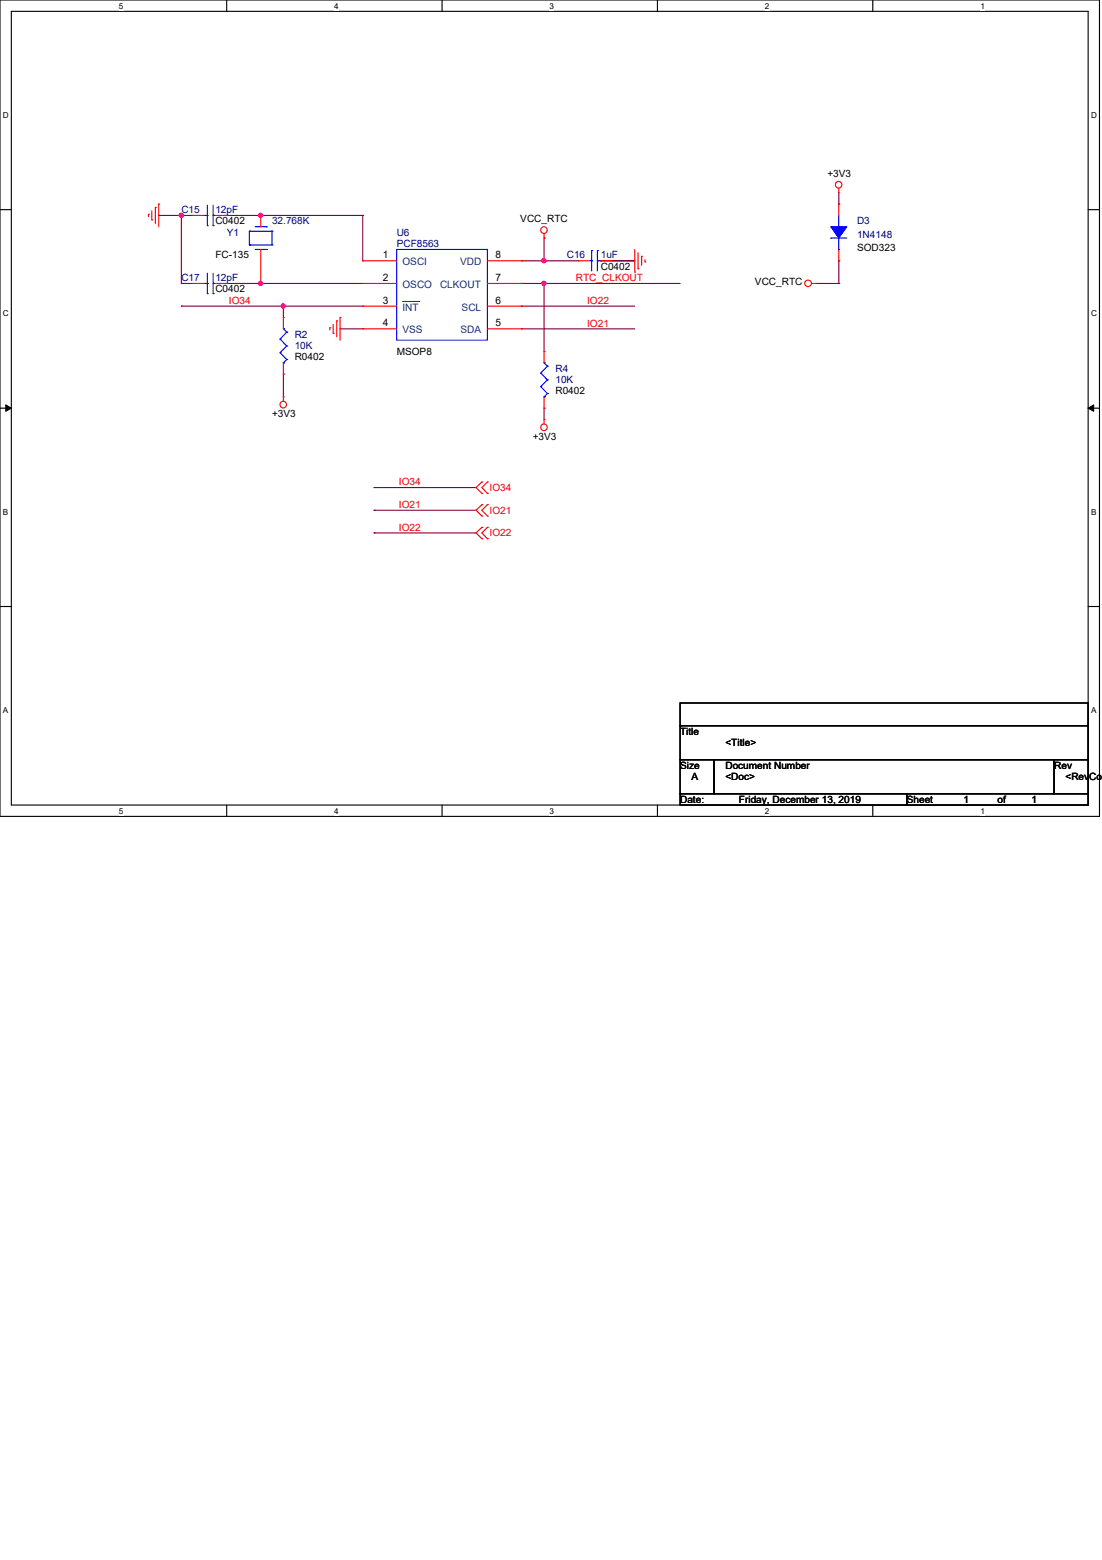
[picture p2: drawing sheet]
<svg xmlns="http://www.w3.org/2000/svg" width="210mm" height="297mm" viewBox="0 0 210 297" stroke-linecap="round" stroke-linejoin="round" font-family="sans-serif">
<path d="M0 0h209.4v155.4h-209.4zM2.2 2.2h205.1v151.1h-205.1z" fill="none" stroke="#000" stroke-width=".21"/>
<g fill="#fff">
<path d="M22.6 .3h.9v1.7h-.9z"/>
<path d="M22.6 153.5h.9v1.8h-.9z"/>
</g>
<path d="M43.2 0v2.2M43.2 153.3v2.1" fill="none" stroke="#000" stroke-width=".21"/>
<g fill="#fff">
<path d="M63.7 .3h.8v1.7h-.8z"/>
<path d="M63.7 153.5h.8v1.8h-.8z"/>
</g>
<path d="M84.2 0v2.2M84.2 153.3v2.1" fill="none" stroke="#000" stroke-width=".21"/>
<g fill="#fff">
<path d="M104.7 .3h.8v1.7h-.8z"/>
<path d="M104.7 153.5h.8v1.8h-.8z"/>
</g>
<path d="M125.2 0v2.2M125.2 153.3v2.1" fill="none" stroke="#000" stroke-width=".21"/>
<g fill="#fff">
<path d="M145.7 .3h.9v1.7h-.9z"/>
<path d="M145.7 153.5h.9v1.8h-.9z"/>
</g>
<path d="M166.2 0v2.2M166.2 153.3v2.1" fill="none" stroke="#000" stroke-width=".21"/>
<g fill="#fff">
<path d="M186.7 .3h.9v1.7h-.9z"/>
<path d="M186.7 153.5h.9v1.8h-.9z"/>
<path d="M.6 21h1.1v1.8h-1.1z"/>
<path d="M207.8 21h1.1v1.8h-1.1z"/>
<path d="M.6 58.8h1.1v1.7h-1.1z"/>
<path d="M207.8 58.8h1.1v1.7h-1.1z"/>
</g>
<path d="M0 39.9h2.2M207.3 39.9h2.1" fill="none" stroke="#000" stroke-width=".21"/>
<g fill="#fff">
<path d="M.6 96.6h1v1.7h-1z"/>
<path d="M207.8 96.6h1v1.7h-1z"/>
</g>
<path d="M0 77.7h2.2M207.3 77.7h2.1" fill="none" stroke="#000" stroke-width=".21"/>
<path d="M1.1 77.1l1.1 .6-1.1 .6zM207.3 77.7l1-.6v1.2z" fill="#000"/>
<path d="M1.1 77.1l1.1 .6-1.1 .6zM207.3 77.7l1-.6v1.2z" fill="none" stroke="#000" stroke-width=".19"/>
<g fill="#fff">
<path d="M.6 134.4h.9v1.7h-.9z"/>
<path d="M207.8 134.4h1v1.7h-1z"/>
</g>
<path d="M114.4 49.7h.1M114.4 49.7h6.5M0 115.5h2.2M207.3 115.5h2.1" fill="none" stroke="#000" stroke-width=".21"/>
<path d="M49.7 41h.1M49.7 41h19.4M69.1 41h.1M69.1 41v8.7" fill="none" stroke="#7f003f" stroke-width=".21"/>
<circle cx="49.6" cy="41" r=".4" fill="#f0f"/>
<circle cx="49.6" cy="41" r=".4" fill="none" stroke="#f0f" stroke-width=".21"/>
<path d="M49.7 54h.1M49.7 54h19.4" fill="none" stroke="#7f003f" stroke-width=".21"/>
<circle cx="49.6" cy="53.9" r=".4" fill="#f0f"/>
<circle cx="49.6" cy="53.9" r=".4" fill="none" stroke="#f0f" stroke-width=".21"/>
<path d="M30.2 41h.1M30.2 41h6.5M34.5 41h.1M103.6 49.7h.1M103.6 45.3h.1M103.6 49.7h6.5M103.6 45.3v4.4M116.6 49.7h.1M116.6 49.7h4.3" fill="none" stroke="#7f003f" stroke-width=".21"/>
<circle cx="103.6" cy="49.6" r=".4" fill="#f0f"/>
<circle cx="103.6" cy="49.6" r=".4" fill="none" stroke="#f0f" stroke-width=".21"/>
<path d="M99.3 49.7h.1M99.3 49.7h4.3M103.6 54h.1M103.6 54v12.9" fill="none" stroke="#7f003f" stroke-width=".21"/>
<circle cx="103.6" cy="53.9" r=".4" fill="#f0f"/>
<circle cx="103.6" cy="53.9" r=".4" fill="none" stroke="#f0f" stroke-width=".21"/>
<path d="M43.2 41h.1M43.2 41h6.5M54 58.3h.1M54 58.3h15.1M99.3 54h.1M99.3 54h4.3M103.6 77.7h.1M103.6 77.7v2.2" fill="none" stroke="#7f003f" stroke-width=".21"/>
<circle cx="54" cy="58.3" r=".4" fill="#f0f"/>
<circle cx="54" cy="58.3" r=".4" fill="none" stroke="#f0f" stroke-width=".21"/>
<path d="M34.5 58.3h.1M34.5 54h.1M34.5 41h.1M34.5 58.3h19.5M34.5 54h2.2M34.5 41v13M54 58.3h.1M54 58.3v2.2M54 71.2h.1M54 71.2v4.4M64.8 62.6h.1M64.8 62.6h4.3" fill="none" stroke="#7f003f" stroke-width=".21"/>
<circle cx="34.5" cy="41" r=".4" fill="#f0f"/>
<circle cx="34.5" cy="41" r=".4" fill="none" stroke="#f0f" stroke-width=".21"/>
<g fill="none" stroke="#7f003f" stroke-width=".21">
<path d="M159.8 38.9h.1M159.8 36.7v2.2M43.2 54h.1M43.2 54h6.5M99.3 58.3h.1M99.3 58.3h21.6M103.6 54h.1M103.6 54h25.9M155.4 54h4.4M159.8 54h.1M159.8 49.7h.1M159.8 49.7v4.3"/>
<path d="M99.3 62.6h.1M99.3 62.6h21.6M71.2 92.8h.1M71.2 97.2h.1M71.2 92.8h19.5M71.2 97.2h19.5M71.2 101.5h.1M71.2 101.5h19.5"/>
</g>
<g fill="none" stroke="#f00" stroke-width=".21">
<path d="M29.6 39.5h.1M29.6 39.5v3M30.2 38.9h.1M30.2 38.9v4.3M159.8 36.7h.1M159.8 35.9v.8M28.3 40.8h.1M28.3 40.8v.4M28.9 41.9h.1M28.9 40.2v1.7M36.7 41h.1M36.7 41h2.2"/>
<path d="M41 41h2.2M43.2 41h.1M49.7 41h.1M49.7 54h.1M49.7 41v2.2M49.7 47.5v6.5M69.1 49.7h.1M69.1 54h.1M69.1 58.3h.1M69.1 54h6.5M69.1 49.7h6.5M69.1 58.3h6.5"/>
<path d="M92.8 54h6.5M92.8 49.7h6.5M92.8 58.3h6.5M99.3 58.3h.1M99.3 54h.1M99.3 49.7h.1M103.6 45.3h.1M103.6 44.5v.8M110.1 49.7h.1M110.1 49.7h2.2M114.4 49.7h2.2M116.6 49.7h.1"/>
<path d="M120.9 51.8h.1M120.9 47.5v4.3M121.5 51.2h.1M121.5 48.1v3.1M122.2 48.8h.1M122.2 48.8v1.7M122.9 49.9h.1M122.9 49.4v.5M154.6 54h.8M155.4 54h.1M54 75.6h.1M54 60.5h.1"/>
<path d="M54 71.2h.1M54 60.5v2.1M54 69.1v2.1M54 75.6v.8M62.8 62.4h.1M62.8 62.4v.4M63.5 63.5h.1M63.5 61.8v1.7M64.1 61.1h.1M64.1 61.1v3M64.8 60.5h.1M64.8 60.5v4.3"/>
<path d="M69.1 62.6h.1M69.1 62.6h6.5M92.8 62.6h6.5M99.3 62.6h.1M103.6 79.9h.1M103.6 66.9h.1M103.6 77.7h.1M103.6 66.9v2.2M103.6 75.6v2.1M103.6 79.9v.8M91.8 91.8h.1M91.8 93.9h.1"/>
<path d="M91.8 96.1h.1M91.8 98.3h.1M91.8 91.8l-1.1 1 1.1 1.1M91.8 96.1l-1.1 1.1 1.1 1.1M92.8 93.9h.1M92.8 91.8h.1M92.8 98.3h.1M92.8 96.1h.1M92.8 91.8l-1 1 1 1.1M92.8 96.1l-1 1.1 1 1.1M91.8 100.4h.1M91.8 102.6h.1"/>
<path d="M91.8 100.4l-1.1 1.1 1.1 1.1M92.8 102.6h.1M92.8 100.4h.1M92.8 100.4l-1 1.1 1 1.1"/>
<circle cx="159.7" cy="35.2" r=".63"/>
<circle cx="103.6" cy="43.8" r=".63"/>
<circle cx="153.9" cy="54" r=".63"/>
<circle cx="53.9" cy="77" r=".63"/>
<circle cx="103.6" cy="81.4" r=".63"/>
</g>
<path d="M129.5 133.9h77.8v4.3h-77.8zM129.5 138.2h77.8v6.5h-77.8zM129.5 144.7h6.5v6.4h-6.5zM129.5 151.1h43.2v2.2h-43.2zM136 144.7h64.8v6.4h-64.8zM172.7 151.1h34.6v2.2h-34.6zM200.8 144.7h6.5v6.4h-6.5z" fill="none" stroke="#000" stroke-width=".21"/>
<g fill="none" stroke="#00f" stroke-width=".21">
<path d="M39.5 39.1v3.9M40.6 39.1v3.9M38.9 41h.6M39.5 43h.1M39.5 41h.1M40.6 41h.1M40.6 43h.1M40.6 41h.4M47.5 44h.1M47.5 46.7h.1M47.5 46.7h4.3M47.5 44h4.3"/>
<path d="M47.5 44v2.7M48.6 47.5h2.2M48.6 43.2h2.2M50.8 47.5h.1M50.8 43.2h.1M51.8 46.7h.1M51.8 44h.1M51.8 44v2.7M75.6 47.5h17.2v17.3h-17.2zM112.3 49.7h.4M112.7 49.7h.1M112.7 47.7h.1"/>
<path d="M112.7 47.7v3.9M113.8 47.7h.1M113.8 49.7h.1M113.8 49.7h.6M113.8 47.7v3.9M158.2 45.3h.1M158.2 45.3h3.1M159.8 43.2h.1M159.8 47.5h.1M159.8 41v2.2M159.8 45.3v2.2M53.3 64.6h.1"/>
<path d="M53.3 67.1h.1M53.3 64.6l1.3 1.3M53.3 67.1l1.3 1.4M54 69.1h.1M54 62.6h.1M54 62.6l.6 .6M54.6 63.2h.1M54.6 65.9h.1M54.6 68.5h.1M54.6 63.2l-1.3 1.4M54.6 65.9l-1.3 1.2M54.6 68.5l-.6 .6"/>
<path d="M103 71h.1M103 73.6h.1M103 71l1.3 1.3M103 73.6l1.3 1.3M103.6 75.6h.1M103.6 69.1h.1M103.6 69.1l.7 .6M104.3 69.7h.1M104.3 72.3h.1M104.3 74.9h.1M104.3 69.7l-1.3 1.3M104.3 72.3l-1.3 1.3"/>
<path d="M104.3 74.9l-.7 .7"/>
</g>
<path d="M76.7 57.4h3.1M79.8 57.4h.1" fill="none" stroke="#003f7f" stroke-width=".19"/>
<path d="M158.2 43.2h3.1l-1.5 2.1z" fill-rule="evenodd" fill="#00f"/>
<path d="M38.9 54h.6M39.5 55.9h.1M39.5 54h.1M39.5 52v3.9M40.6 54h.1M40.6 55.9h.1M40.6 54h.4M40.6 52v3.9M158.2 43.2h3.1l-1.5 2.1z" fill="none" stroke="#00f" stroke-width=".21"/>
<path d="M159.8 38.9h.1M159.8 38.9v2.1M36.7 54h.1M36.7 54h2.2M41 54h2.2M43.2 54h.1M159.8 49.7h.1M159.8 47.5v2.2" fill="none" stroke="#f00" stroke-width=".21"/>
<circle cx="49.6" cy="41" r=".4" fill="#f0f"/>
<circle cx="49.6" cy="41" r=".4" fill="none" stroke="#f0f" stroke-width=".21"/>
<circle cx="49.6" cy="53.9" r=".4" fill="#f0f"/>
<circle cx="49.6" cy="53.9" r=".4" fill="none" stroke="#f0f" stroke-width=".21"/>
<circle cx="103.6" cy="49.6" r=".4" fill="#f0f"/>
<circle cx="103.6" cy="49.6" r=".4" fill="none" stroke="#f0f" stroke-width=".21"/>
<circle cx="103.6" cy="53.9" r=".4" fill="#f0f"/>
<circle cx="103.6" cy="53.9" r=".4" fill="none" stroke="#f0f" stroke-width=".21"/>
<circle cx="54" cy="58.3" r=".4" fill="#f0f"/>
<circle cx="54" cy="58.3" r=".4" fill="none" stroke="#f0f" stroke-width=".21"/>
<circle cx="34.5" cy="41" r=".4" fill="#f0f"/>
<circle cx="34.5" cy="41" r=".4" fill="none" stroke="#f0f" stroke-width=".21"/>
<g font-size="1.9">
<text x="157.6" y="33.7">+3V3</text>
<text x="41" y="42.7">C0402</text>
<text x="99.1" y="42.3">VCC_RTC</text>
<text x="163.2" y="47.9">SOD323</text>
<text x="41" y="49.2">FC-135</text>
<text x="72.9" y="49.2">1</text>
<text x="72.9" y="53.5">2</text>
<text x="94.4" y="53.5">7</text>
<text x="94.4" y="49.2">8</text>
<text x="114.4" y="51.4">C0402</text>
<text x="41" y="55.7">C0402</text>
<text x="72.9" y="57.8">3</text>
<text x="94.4" y="57.8">6</text>
<text x="143.8" y="54.4">VCC_RTC</text>
<text x="72.9" y="62.1">4</text>
<text x="94.4" y="62.1">5</text>
<text x="56.1" y="68.6">R0402</text>
<text x="75.6" y="67.6">MSOP8</text>
<text x="105.8" y="75.1">R0402</text>
<text x="51.8" y="79.4">+3V3</text>
<text x="101.5" y="83.7">+3V3</text>
<text x="129.5" y="139.9">Title</text>
<text x="138.2" y="142">&lt;Title&gt;</text>
<text x="129.5" y="146.3">Size</text>
<text x="131.7" y="148.5">A</text>
<text x="138.2" y="146.3">Document Number</text>
<text x="138.2" y="148.5">&lt;Doc&gt;</text>
<text x="200.8" y="146.3">Rev</text>
<text x="202.9" y="148.5">&lt;RevCod</text>
<text x="129.5" y="152.8">Date:</text>
<text x="140.8" y="152.8">Friday, December 13, 2019</text>
<text x="172.7" y="152.8">Sheet</text>
<text x="183.5" y="152.8">1</text>
<text x="190" y="152.8">of</text>
<text x="196.5" y="152.8">1</text>
</g>
<g font-size="1.9" fill="#00007f">
<text x="34.5" y="40.6">C15</text>
<text x="41" y="40.6">12pF</text>
<text x="43.2" y="44.9">Y1</text>
<text x="51.8" y="42.7">32.768K</text>
<text x="75.6" y="44.9">U6</text>
<text x="75.6" y="47">PCF8563</text>
<text x="163.2" y="42.7">D3</text>
<text x="163.2" y="45.3">1N4148</text>
<text x="34.5" y="53.5">C17</text>
<text x="41" y="53.5">12pF</text>
<text x="107.9" y="49.2">C16</text>
<text x="114.4" y="49.2">1uF</text>
<text x="56.1" y="64.3">R2</text>
<text x="56.1" y="66.5">10K</text>
<text x="105.8" y="70.8">R4</text>
<text x="105.8" y="72.9">10K</text>
</g>
<g font-size="1.9" fill="#003f7f">
<text x="76.7" y="50.5">OSCI</text>
<text x="87.6" y="50.5">VDD</text>
<text x="76.7" y="54.9">OSCO</text>
<text x="76.7" y="59.2">INT</text>
<text x="83.8" y="54.9">CLKOUT</text>
<text x="87.9" y="59.2">SCL</text>
<text x="76.7" y="63.5">VSS</text>
<text x="87.7" y="63.5">SDA</text>
</g>
<g font-size="1.9" fill="#f00">
<text x="109.7" y="53.6">RTC_CLKOUT</text>
<text x="43.6" y="57.9">IO34</text>
<text x="111.8" y="57.9">IO22</text>
<text x="111.8" y="62.2">IO21</text>
<text x="76" y="92.4">IO34</text>
<text x="93.3" y="93.5">IO34</text>
<text x="76" y="101">IO22</text>
<text x="76" y="96.7">IO21</text>
<text x="93.3" y="97.8">IO21</text>
<text x="93.3" y="102.1">IO22</text>
</g>
<g font-size="1.6">
<text x="22.6" y="1.7">5</text>
<text x="63.7" y="1.7">4</text>
<text x="104.7" y="1.7">3</text>
<text x="145.7" y="1.7">2</text>
<text x="186.7" y="1.7">1</text>
<text x=".6" y="22.4">D</text>
<text x="207.8" y="22.4">D</text>
<text x=".6" y="60.2">C</text>
<text x="207.8" y="60.2">C</text>
<text x=".6" y="98">B</text>
<text x="207.8" y="98">B</text>
<text x=".6" y="135.8">A</text>
<text x="207.8" y="135.8">A</text>
<text x="22.6" y="154.9">5</text>
<text x="63.7" y="154.9">4</text>
<text x="104.7" y="154.9">3</text>
<text x="145.7" y="154.9">2</text>
<text x="186.7" y="154.9">1</text>
</g>
</svg>
